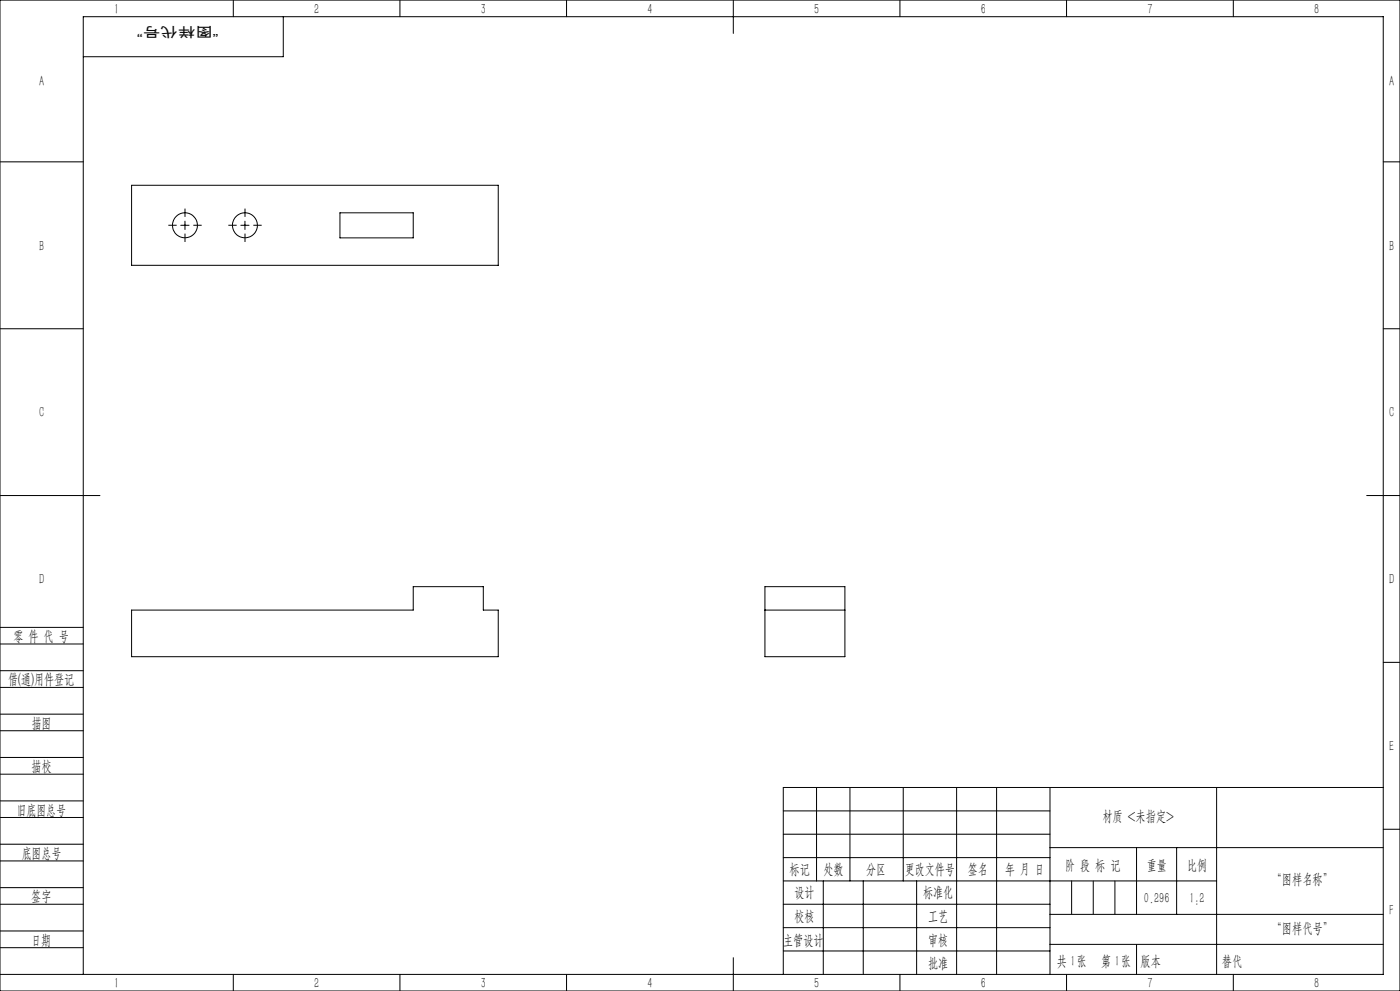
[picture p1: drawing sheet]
<svg xmlns="http://www.w3.org/2000/svg" width="420mm" height="297mm" viewBox="0 0 420 297" stroke-linecap="round" stroke-linejoin="round" font-family="sans-serif">
<g fill="none" stroke="#000" stroke-width=".3">
<path d="M0 0h420v297h-420zM70 0v5M85 5v12h-60M120 0v5M170 0v5M220 0v10M270 0v5M320 0v5M370 0v5M0 48.5h25M39.5 55.5h110v24h-110zM415 48.5h5"/>
<path d="M54.2 67.5h2.5M55.5 66.3v2.5M72.2 67.5h2.5M73.5 66.3v2.5M102 63.8h22v7.5h-22zM0 98.5h25M415 98.5h5M0 148.5h30M410 148.5h10M229.5 175.8h24v21h-24zM0 193h25M0 188h25"/>
<path d="M39.5 182.8h84.5v-7h21v7h4.5v14h-110zM229.5 182.8h24M415 198.5h5M0 206h25M0 201h25M0 219h25M0 214h25M0 232h25M0 227h25M245 236v28M255 236v28M271 236v28"/>
<path d="M287 236v56M299 236v56M315 236v56M365 236v56M415 236h-180v56M0 245h25M0 240h25M0 258h25M0 253h25M235 243h80M235 250h80M235 257h80"/>
<path d="M315 254h100M341 254v20M353 254v20M415 248.5h5M0 271h25M0 266h25M0 279h25M235 271h80M235 264h130M235 278h80M247 264v28M259 264v28"/>
<path d="M275 264v28M315 274h100M0 284h25M0 292h415v-287h-390v287M70 292v5M120 292v5M170 292v5M220 287v10M235 285h80M270 292v5M315 283h100M320 292v5"/>
<path d="M370 292v5"/>
<circle cx="55.5" cy="67.5" r="3.7"/>
<circle cx="73.5" cy="67.5" r="3.7"/>
</g>
<path d="M53 67.5h-2.5M55.5 65v-2.5M55.5 70v2.5M58 67.5h2.5M71 67.5h-2.5M73.5 65v-2.5M73.5 70v2.5M76 67.5h2.5" fill="none" stroke="#000" stroke-width=".3" stroke-dasharray="30.5 1.3 1.3 1.3" stroke-linecap="butt"/>
<path d="M321.5 264v10M328 264v10M334.5 264v10M341 283v9" fill="none" stroke="#0a0605" stroke-width=".3"/>
<g font-size="4.4">
<text x="34.2" y="4.2">1</text>
<text x="94.2" y="4.2">2</text>
<text x="144.2" y="4.2">3</text>
<text x="194.2" y="4.2">4</text>
<text x="244.2" y="4.2">5</text>
<text x="294.2" y="4.2">6</text>
<text x="344.2" y="4.2">7</text>
<text x="394.2" y="4.2">8</text>
<text x="11.7" y="25.9">A</text>
<text x="416.7" y="25.9">A</text>
<text x="11.7" y="75.1">B</text>
<text x="416.7" y="75.1">B</text>
<text x="11.7" y="125.1">C</text>
<text x="416.7" y="125.1">C</text>
<text x="11.7" y="175.1">D</text>
<text x="416.7" y="175.1">D</text>
<text x="4" y="192">零 件 代 号</text>
<text x="2.5" y="205.1">借(通)用件登记</text>
<text x="9.5" y="218.1">描图</text>
<text x="416.7" y="225.1">E</text>
<text x="9.5" y="231.1">描校</text>
<text x="5" y="244.2">旧底图总号</text>
<text x="330.7" y="246.2">材质 &lt;未指定&gt;</text>
<text x="6.5" y="257.2">底图总号</text>
<text x="236.9" y="261.9">标记</text>
<text x="247.1" y="261.9">处数</text>
<text x="259.9" y="261.9">分区</text>
<text x="271.5" y="261.9">更改文件号</text>
<text x="290.4" y="261.9">签名</text>
<text x="301.5" y="261.9">年 月 日</text>
<text x="319.5" y="260.6">阶 段 标 记</text>
<text x="344" y="260.6">重量</text>
<text x="356.1" y="260.6">比例</text>
<text x="238.3" y="268.9">设计</text>
<text x="276.9" y="268.9">标准化</text>
<text x="381.5" y="264.8">“图样名称”</text>
<text x="9.4" y="270.1">签字</text>
<text x="343.2" y="270.7">0.296</text>
<text x="356.8" y="270.7">1:2</text>
<text x="416.8" y="274.4">F</text>
<text x="238.3" y="276.1">校核</text>
<text x="278.4" y="276">工艺</text>
<text x="381.5" y="279.6">“图样代号”</text>
<text x="9.4" y="283.2">日期</text>
<text x="234.9" y="283.3">主管设计</text>
<text x="278.4" y="283.3">审核</text>
<text x="278.4" y="290.2">批准</text>
<text x="317.1" y="289.4">共 张</text>
<text x="321.1" y="289.4">1</text>
<text x="330.3" y="289.4">第 张</text>
<text x="334.5" y="289.4">1</text>
<text x="342.1" y="289.4">版本</text>
<text x="34.2" y="296.2">1</text>
<text x="94.2" y="296.2">2</text>
<text x="144.2" y="296.2">3</text>
<text x="194.2" y="296.2">4</text>
<text x="244.2" y="296.2">5</text>
<text x="294.2" y="296.2">6</text>
<text x="344.2" y="296.2">7</text>
<text x="394.2" y="296.2">8</text>
</g>
<text font-size="4.4" fill="#0a0605" x="366.6" y="289.4">替代</text>
<text font-size="4.1" fill="#0a0605" x="65.6" y="8" transform="rotate(-180 65.6 8)">“图样代号”</text>
</svg>
